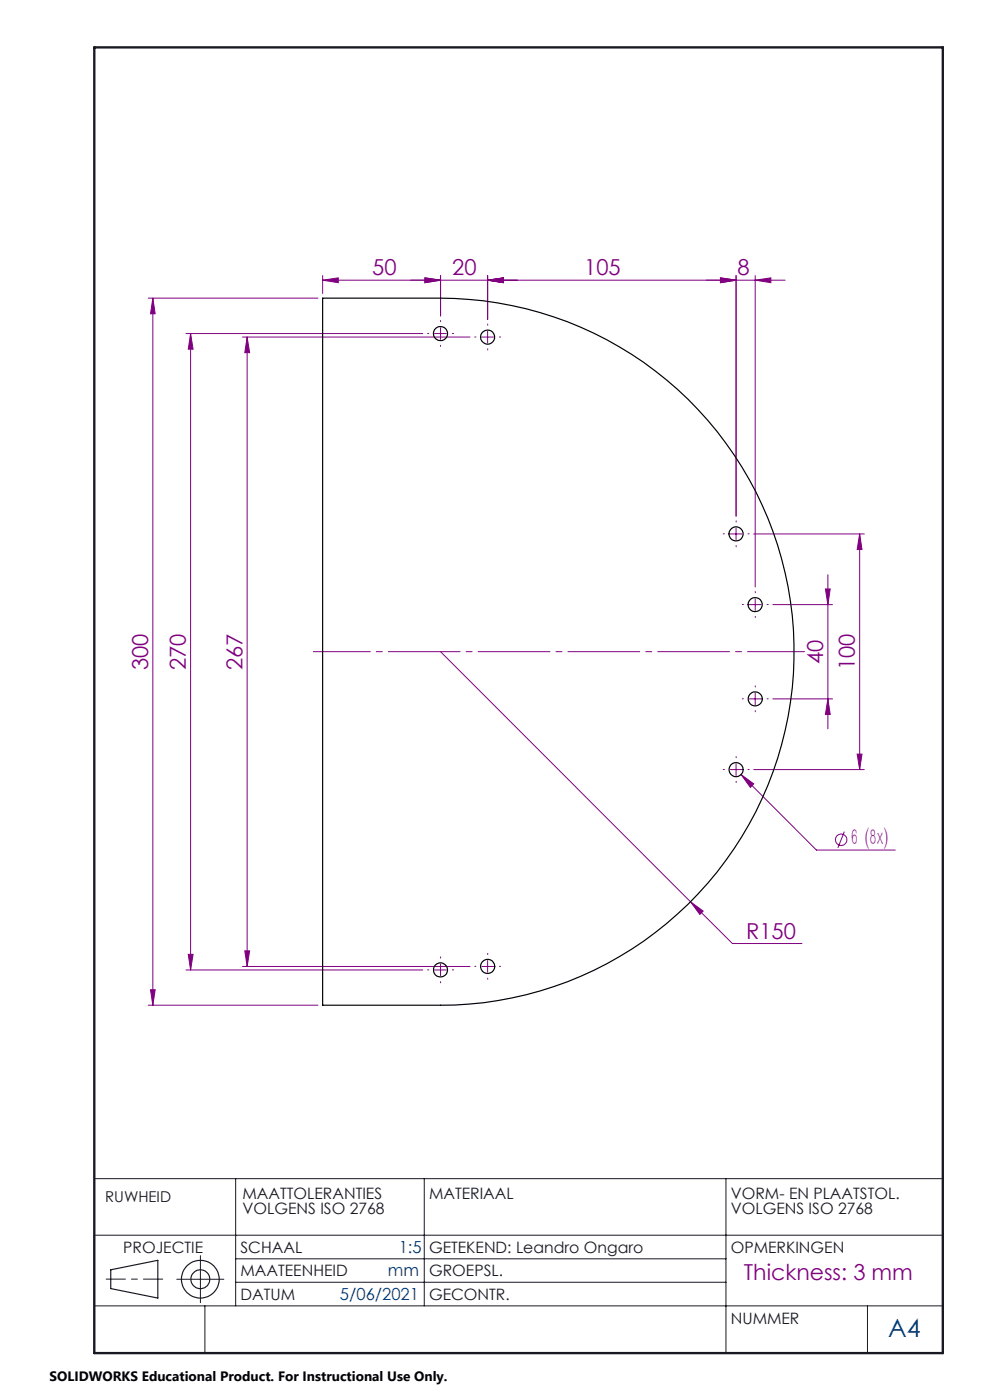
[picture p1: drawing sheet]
<svg xmlns="http://www.w3.org/2000/svg" width="210mm" height="297mm" viewBox="0 0 210 297" stroke-linecap="round" stroke-linejoin="round" font-family="sans-serif">
<g fill="none" stroke="#800080" stroke-width=".21">
<path d="M68.4 59.4l3.4-.5v1.1zM68.4 59.4h98.1M68.4 58.5v3.8M90.1 58.9l3.4 .5-3.4 .6zM93.5 58.5v8.5M103.4 59.4l3.4-.5v1.1zM103.4 58.5v9.3M152.8 58.9l3.3 .5-3.3 .6zM156.1 58.5v51M160.2 59.4l3.3-.5v1.1zM160.2 58.5v66M31.4 63.2h36.1"/>
<path d="M32.4 63.2v150.1M32.4 63.2l.5 3.4h-1zM39.4 70.8h50.3M40.4 70.8v135M40.4 70.8l.6 3.3h-1.1zM51.4 71.5h48.3M52.4 71.5v133.5M52.4 71.5l.6 3.3h-1.1zM92.2 70.8h2.5M93.5 69.5v2.5M102.2 71.5h2.5M103.4 70.3v2.5"/>
<path d="M154.9 113.3h2.5M156.1 112v2.5M159.9 113.3h23.4M182.4 113.3l.4 3.3h-1zM182.4 113.3v50M93.5 138.3l53 53M158.9 128.3h2.5M160.2 127v2.5M163.9 128.3h12.7M175.1 125h1l-.5 3.3zM175.6 121.9v32.7M158.9 148.3h2.5"/>
<path d="M160.2 147v2.5M163.9 148.3h12.7M175.6 148.3l.5 3.3h-1zM181.8 160h1l-.4 3.3zM154.9 163.3h2.5M156.1 162v2.5M157.2 164.3l2.7 2-.7 .7zM157.2 164.3l16 16h16.7M159.9 163.3h23.4M179.1 176.4l-1.4 3.5M146.5 191.3l2.7 2-.8 .7zM146.5 191.3l8.9 8.9h14.7"/>
<path d="M31.4 213.3h36.1M31.9 210h1l-.5 3.3zM39.4 205.8h50.3M39.9 202.5h1.1l-.6 3.3zM51.4 205h48.3M51.9 201.7h1.1l-.6 3.3zM92.2 205.8h2.5M93.5 204.5v2.5M102.2 205h2.5M103.4 203.8v2.5"/>
<circle cx="178.4" cy="178.1" r="1.21"/>
</g>
<g fill="none" stroke="#191924" stroke-width=".25">
<path d="M23.5 269.4l10-2v8l-10-2z"/>
<circle cx="42.5" cy="271.4" r="4"/>
<circle cx="42.5" cy="271.4" r="1.99"/>
</g>
<g fill="none" stroke="#800080" stroke-width=".21" stroke-dasharray="15.2 1.3 1.3 1.3">
<path d="M91 70.7h-.3M93.5 73.2v.3M93.5 68.2v-.2M96 70.7h.2M101 71.5h-.3M103.5 74v.2M103.5 69v-.3M106 71.5h.2M153.7 113.2h-.3M156.2 115.7v.3M156.2 110.7v-.2M158.7 113.2h.2"/>
<path d="M157.7 128.2h-.2M160.2 130.7v.3M160.2 125.7v-.2M162.7 128.2h.3M157.7 148.2h-.2M160.2 150.7v.3M160.2 145.7v-.2M162.7 148.2h.3M153.7 163.2h-.3M156.2 165.7v.3M156.2 160.7v-.2M158.7 163.2h.2"/>
<path d="M91 205.7h-.3M93.5 208.2v.3M93.5 203.2v-.2M96 205.7h.2M101 205h-.3M103.5 207.5v.3M103.5 202.5v-.2M106 205h.2"/>
</g>
<path d="M66.5 138.2h104.2" fill="none" stroke="#800080" stroke-width=".21" stroke-dasharray="15.2 1.3 1.3 1.3" stroke-dashoffset="3.1"/>
<path d="M34.5 271.4h-12" fill="none" stroke="#191924" stroke-width=".21" stroke-dasharray="6.3 1.3 1.3 1.3" stroke-dashoffset="2.3"/>
<path d="M20 250h180M50 250v27M90 250v27M154 250v37.1M20 277h180M20 262h180v25.1h-180zM37.5 271.4h10M42.5 266.4v10M43.5 277v10.1M50 267h104M50 272h104M184 277v10.1" fill="none" stroke="#191924" stroke-width=".21"/>
<path d="M20 10.1h180v277h-180z" fill="none" stroke="#191924" stroke-width=".5"/>
<g fill="#800080">
<path d="M160.2 59.4l3.3-.5v1.1zM152.8 58.9l3.3 .5-3.3 .6z"/>
<path d="M90.1 58.9l3.4 .5-3.4 .6zM103.4 59.4l3.4-.5v1.1zM103.4 59.4l3.4-.5v1.1zM152.8 58.9l3.3 .5-3.3 .6zM157.2 164.3l2 2.7 .7-.7zM146.5 191.3l1.9 2.7 .8-.7z"/>
<path d="M68.4 59.4l3.4-.5v1.1zM90.1 58.9l3.4 .5-3.4 .6z"/>
<path d="M32.4 63.2l.5 3.4h-1zM31.9 210h1l-.5 3.3zM40.4 70.8l.6 3.3h-1.1zM39.9 202.5h1.1l-.6 3.3zM52.4 71.5l.6 3.3h-1.1zM51.9 201.7h1.1l-.6 3.3zM182.4 113.3l.4 3.3h-1zM181.8 160h1l-.4 3.3zM175.1 125h1l-.5 3.3zM175.6 148.3l.5 3.3h-1z"/>
</g>
<g fill="none" stroke="#000" stroke-width=".25">
<path d="M68.4 63.2h25.1a75 75 0 0 1 74.9 75.1 75 75 0 0 1-74.9 75h-25.1z"/>
<circle cx="93.4" cy="70.8" r="1.51"/>
<circle cx="103.4" cy="71.5" r="1.49"/>
<circle cx="156.1" cy="113.3" r="1.51"/>
<circle cx="160.2" cy="128.3" r="1.51"/>
<circle cx="160.2" cy="148.3" r="1.49"/>
<circle cx="156.1" cy="163.3" r="1.49"/>
<circle cx="93.4" cy="205.8" r="1.51"/>
<circle cx="103.4" cy="205" r="1.51"/>
</g>
<text font-size="5.3" fill="#004080" x="188.4" y="283.7">A4</text>
<text font-size="4.8" fill="#800080" x="180.4" y="179.2">6 (8x)</text>
<g font-size="4.7" fill="#800080">
<text x="79" y="58.4">50</text>
<text x="95.9" y="58.4">20</text>
<text x="123.9" y="58.4">105</text>
<text x="156.5" y="58.4">8</text>
<text x="31.4" y="142.1" transform="rotate(-90 31.4 142.1)">300</text>
<text x="39.4" y="142.1" transform="rotate(-90 39.4 142.1)">270</text>
<text x="51.4" y="142.1" transform="rotate(-90 51.4 142.1)">267</text>
<text x="174.6" y="140.8" transform="rotate(-90 174.6 140.8)">40</text>
<text x="181.3" y="142.1" transform="rotate(-90 181.3 142.1)">100</text>
<text x="158.2" y="199.1">R150</text>
<text x="157.8" y="271.5">Thickness: 3 mm</text>
</g>
<g font-size="3.5" fill="#004080">
<text x="84.6" y="265.8">1:5</text>
<text x="72.1" y="275.8">5/06/2021</text>
<text x="82.3" y="270.8">mm</text>
</g>
<g font-size="3.3" fill="#191924">
<text x="51.4" y="254.4">MAATTOLERANTIES</text>
<text x="51.4" y="257.6">VOLGENS ISO 2768</text>
<text x="91" y="254.4">MATERIAAL</text>
<text x="155" y="254.4">VORM- EN PLAATSTOL.</text>
<text x="155" y="257.6">VOLGENS ISO 2768</text>
<text x="26.1" y="265.8">PROJECTIE</text>
<text x="51" y="265.8">SCHAAL</text>
<text x="91" y="265.8">GETEKEND: Leandro Ongaro</text>
<text x="155" y="265.8">OPMERKINGEN</text>
<text x="51" y="270.8">MAATEENHEID</text>
<text x="51" y="275.8">DATUM</text>
<text x="91" y="270.8">GROEPSL.</text>
<text x="91" y="275.8">GECONTR.</text>
<text x="155" y="280.8">NUMMER</text>
</g>
<text font-size="3.2" fill="#191924" x="22.3" y="255">RUWHEID</text>
<text font-size="2.9" x="10.5" y="292.9">SOLIDWORKS Educational Product. For Instructional Use Only.</text>
</svg>
